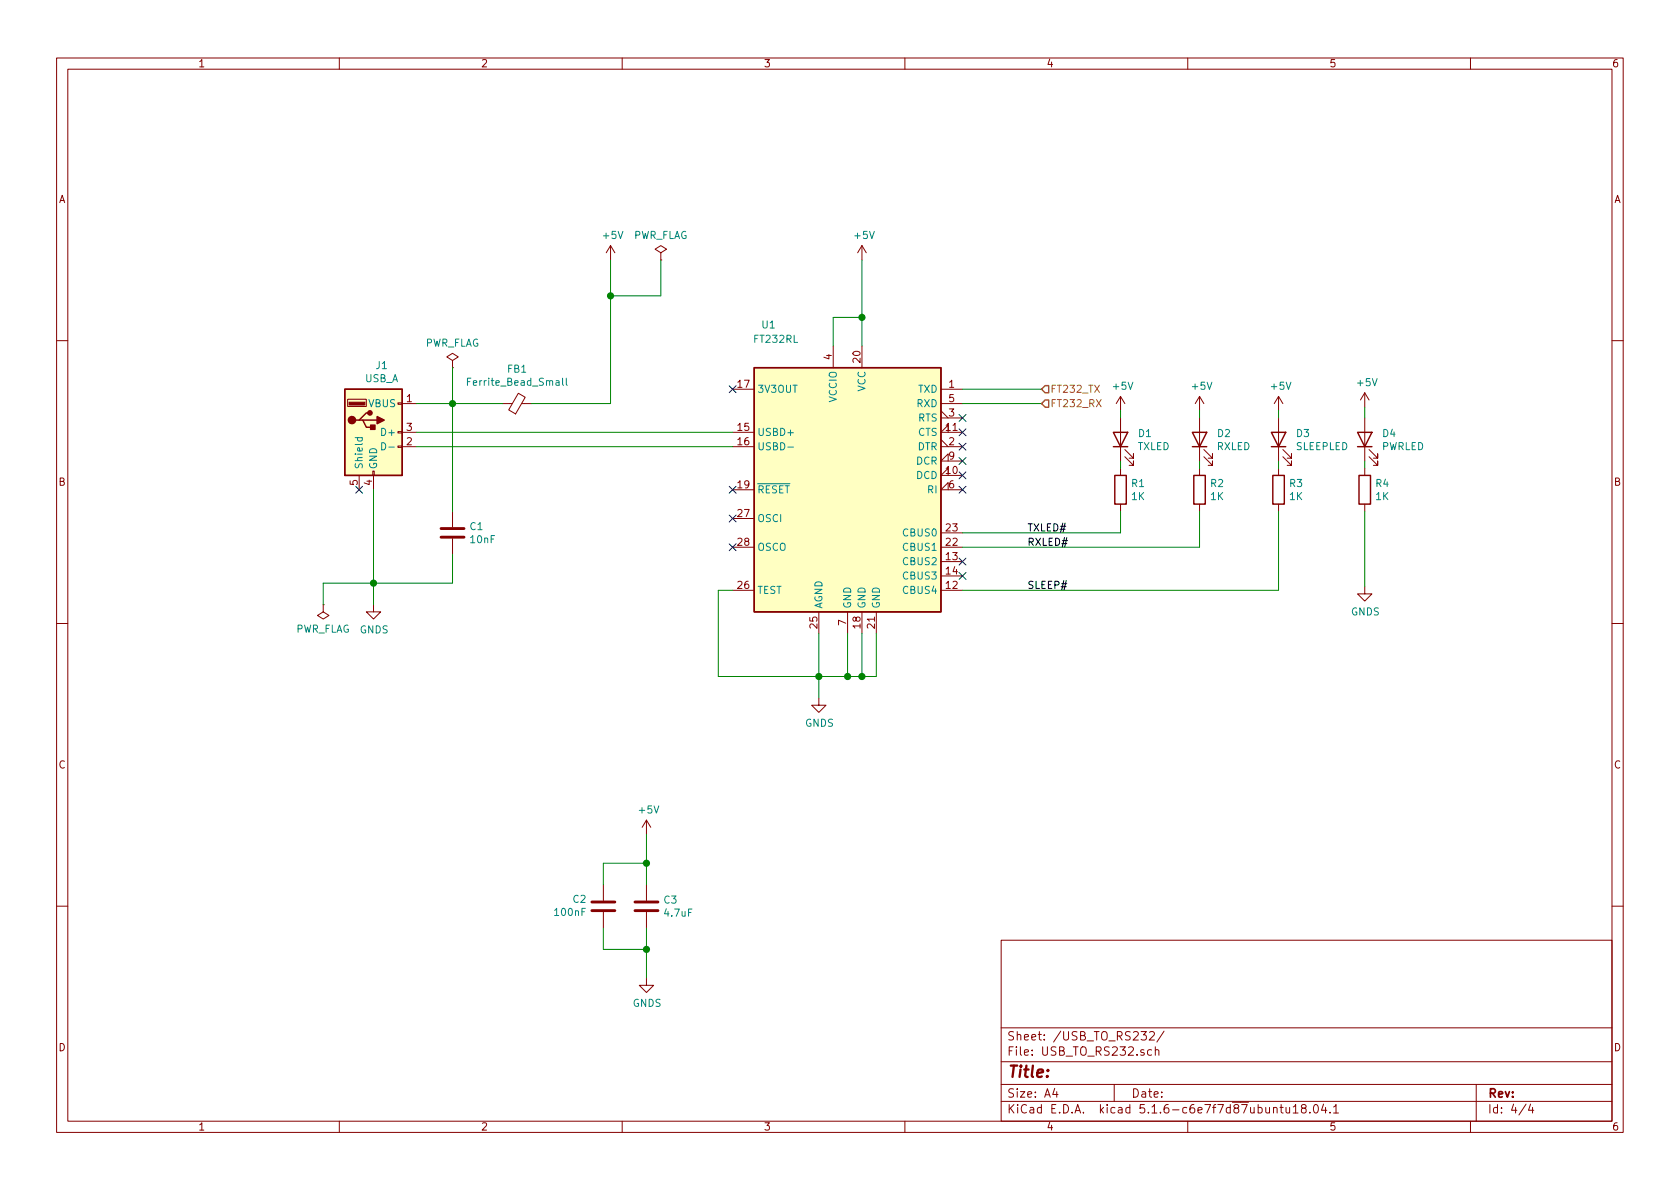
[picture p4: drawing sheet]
EESchema Schematic File Version 4
EELAYER 30 0
EELAYER END
$Descr A4 11693 8268
encoding utf-8
Sheet 4 4
Title ""
Date ""
Rev ""
Comp ""
Comment1 ""
Comment2 ""
Comment3 ""
Comment4 ""
$EndDescr
$Comp
L Interface_USB:FT232RL U?
U 1 1
P 5900 3400
AR Path="/5F6E2BBA" Ref="U?"  Part="1" 
AR Path="/5F6D964E/5F6E2BBA" Ref="U1"  Part="1" 
F 0 "U1" H 5350 4550 50  0000 C CNN
F 1 "FT232RL" H 5400 4450 50  0000 C CNN
F 2 "Package_SO:SSOP-28_5.3x10.2mm_P0.65mm" H 7000 2500 50  0001 C CNN
F 3 "https://www.ftdichip.com/Support/Documents/DataSheets/ICs/DS_FT232R.pdf" H 5900 3400 50  0001 C CNN
	1    5900 3400
	1    0    0    -1  
$EndComp
$Comp
L Device:Ferrite_Bead_Small FB?
U 1 1
P 3600 2800
AR Path="/5F6E2BC0" Ref="FB?"  Part="1" 
AR Path="/5F6D964E/5F6E2BC0" Ref="FB1"  Part="1" 
F 0 "FB1" V 3837 2800 50  0000 C CNN
F 1 "Ferrite_Bead_Small" V 3746 2800 50  0000 C CNN
F 2 "Inductor_SMD:L_0805_2012Metric_Pad1.15x1.40mm_HandSolder" V 3530 2800 50  0001 C CNN
F 3 "~" H 3600 2800 50  0001 C CNN
	1    3600 2800
	0    -1   -1   0   
$EndComp
$Comp
L Connector:USB_A J?
U 1 1
P 2600 3000
AR Path="/5F6E2BC6" Ref="J?"  Part="1" 
AR Path="/5F6D964E/5F6E2BC6" Ref="J1"  Part="1" 
F 0 "J1" H 2657 3467 50  0000 C CNN
F 1 "USB_A" H 2657 3376 50  0000 C CNN
F 2 "USB_Plug_ConnectorLess:USB_A_Plug_ConnectorLess" H 2750 2950 50  0001 C CNN
F 3 " ~" H 2750 2950 50  0001 C CNN
	1    2600 3000
	1    0    0    -1  
$EndComp
$Comp
L Device:C C?
U 1 1
P 3150 3700
AR Path="/5F6E2BCC" Ref="C?"  Part="1" 
AR Path="/5F6D964E/5F6E2BCC" Ref="C1"  Part="1" 
F 0 "C1" H 3265 3746 50  0000 L CNN
F 1 "10nF" H 3265 3655 50  0000 L CNN
F 2 "Capacitor_SMD:C_0805_2012Metric_Pad1.15x1.40mm_HandSolder" H 3188 3550 50  0001 C CNN
F 3 "~" H 3150 3700 50  0001 C CNN
	1    3150 3700
	1    0    0    -1  
$EndComp
$Comp
L power:GNDS #PWR?
U 1 1
P 2600 4200
AR Path="/5F6E2BD2" Ref="#PWR?"  Part="1" 
AR Path="/5F6D964E/5F6E2BD2" Ref="#PWR01"  Part="1" 
F 0 "#PWR01" H 2600 3950 50  0001 C CNN
F 1 "GNDS" H 2605 4027 50  0000 C CNN
F 2 "" H 2600 4200 50  0001 C CNN
F 3 "" H 2600 4200 50  0001 C CNN
	1    2600 4200
	1    0    0    -1  
$EndComp
Wire Wire Line
	2600 3400 2600 4050
Wire Wire Line
	2600 4050 3150 4050
Wire Wire Line
	3150 4050 3150 3850
Connection ~ 2600 4050
Wire Wire Line
	2600 4050 2600 4200
Wire Wire Line
	3150 3550 3150 2800
Wire Wire Line
	3150 2800 2900 2800
Wire Wire Line
	3150 2800 3500 2800
Connection ~ 3150 2800
Wire Wire Line
	3700 2800 4250 2800
Wire Wire Line
	4250 2800 4250 2050
$Comp
L power:+5V #PWR?
U 1 1
P 4250 1800
AR Path="/5F6E2BE3" Ref="#PWR?"  Part="1" 
AR Path="/5F6D964E/5F6E2BE3" Ref="#PWR02"  Part="1" 
F 0 "#PWR02" H 4250 1650 50  0001 C CNN
F 1 "+5V" H 4265 1973 50  0000 C CNN
F 2 "" H 4250 1800 50  0001 C CNN
F 3 "" H 4250 1800 50  0001 C CNN
	1    4250 1800
	1    0    0    -1  
$EndComp
Wire Wire Line
	6000 2400 6000 2200
$Comp
L power:+5V #PWR?
U 1 1
P 6000 1800
AR Path="/5F6E2BEA" Ref="#PWR?"  Part="1" 
AR Path="/5F6D964E/5F6E2BEA" Ref="#PWR06"  Part="1" 
F 0 "#PWR06" H 6000 1650 50  0001 C CNN
F 1 "+5V" H 6015 1973 50  0000 C CNN
F 2 "" H 6000 1800 50  0001 C CNN
F 3 "" H 6000 1800 50  0001 C CNN
	1    6000 1800
	1    0    0    -1  
$EndComp
Wire Wire Line
	2900 3000 5100 3000
Wire Wire Line
	2900 3100 5100 3100
Wire Wire Line
	5700 4400 5700 4700
Wire Wire Line
	5700 4700 5900 4700
Wire Wire Line
	6100 4700 6100 4400
Wire Wire Line
	6000 4400 6000 4700
Connection ~ 6000 4700
Wire Wire Line
	6000 4700 6100 4700
Wire Wire Line
	5900 4400 5900 4700
Connection ~ 5900 4700
Wire Wire Line
	5900 4700 6000 4700
Wire Wire Line
	5100 4100 5000 4100
Wire Wire Line
	5000 4100 5000 4700
Wire Wire Line
	5000 4700 5700 4700
Connection ~ 5700 4700
$Comp
L power:GNDS #PWR?
U 1 1
P 5700 4850
AR Path="/5F6E2BFF" Ref="#PWR?"  Part="1" 
AR Path="/5F6D964E/5F6E2BFF" Ref="#PWR05"  Part="1" 
F 0 "#PWR05" H 5700 4600 50  0001 C CNN
F 1 "GNDS" H 5705 4677 50  0000 C CNN
F 2 "" H 5700 4850 50  0001 C CNN
F 3 "" H 5700 4850 50  0001 C CNN
	1    5700 4850
	1    0    0    -1  
$EndComp
Wire Wire Line
	5700 4700 5700 4850
Wire Wire Line
	5800 2400 5800 2200
Wire Wire Line
	5800 2200 6000 2200
Connection ~ 6000 2200
Wire Wire Line
	6000 2200 6000 1800
NoConn ~ 2500 3400
NoConn ~ 5100 3400
NoConn ~ 5100 2700
Wire Wire Line
	6700 2700 7250 2700
Wire Wire Line
	6700 2800 7250 2800
NoConn ~ 5100 3600
NoConn ~ 5100 3800
$Comp
L Device:LED D?
U 1 1
P 7800 3050
AR Path="/5F6E2C13" Ref="D?"  Part="1" 
AR Path="/5F6D964E/5F6E2C13" Ref="D1"  Part="1" 
F 0 "D1" V 7839 2932 50  0000 R CNN
F 1 "TXLED" V 7748 2932 50  0000 R CNN
F 2 "LED_SMD:LED_0805_2012Metric_Pad1.15x1.40mm_HandSolder" H 7800 3050 50  0001 C CNN
F 3 "~" H 7800 3050 50  0001 C CNN
	1    7800 3050
	0    -1   -1   0   
$EndComp
$Comp
L Device:R R?
U 1 1
P 7800 3400
AR Path="/5F6E2C19" Ref="R?"  Part="1" 
AR Path="/5F6D964E/5F6E2C19" Ref="R1"  Part="1" 
F 0 "R1" H 7870 3446 50  0000 L CNN
F 1 "1K" H 7870 3355 50  0000 L CNN
F 2 "Resistor_SMD:R_0805_2012Metric_Pad1.15x1.40mm_HandSolder" V 7730 3400 50  0001 C CNN
F 3 "~" H 7800 3400 50  0001 C CNN
	1    7800 3400
	1    0    0    -1  
$EndComp
Wire Wire Line
	7800 3250 7800 3200
$Comp
L power:+5V #PWR?
U 1 1
P 7800 2850
AR Path="/5F6E2C20" Ref="#PWR?"  Part="1" 
AR Path="/5F6D964E/5F6E2C20" Ref="#PWR07"  Part="1" 
F 0 "#PWR07" H 7800 2700 50  0001 C CNN
F 1 "+5V" H 7815 3023 50  0000 C CNN
F 2 "" H 7800 2850 50  0001 C CNN
F 3 "" H 7800 2850 50  0001 C CNN
	1    7800 2850
	1    0    0    -1  
$EndComp
Wire Wire Line
	7800 2900 7800 2850
Wire Wire Line
	6700 3700 7800 3700
Wire Wire Line
	7800 3700 7800 3550
$Comp
L Device:LED D?
U 1 1
P 8350 3050
AR Path="/5F6E2C29" Ref="D?"  Part="1" 
AR Path="/5F6D964E/5F6E2C29" Ref="D2"  Part="1" 
F 0 "D2" V 8389 2932 50  0000 R CNN
F 1 "RXLED" V 8298 2932 50  0000 R CNN
F 2 "LED_SMD:LED_0805_2012Metric_Pad1.15x1.40mm_HandSolder" H 8350 3050 50  0001 C CNN
F 3 "~" H 8350 3050 50  0001 C CNN
	1    8350 3050
	0    -1   -1   0   
$EndComp
$Comp
L Device:R R?
U 1 1
P 8350 3400
AR Path="/5F6E2C2F" Ref="R?"  Part="1" 
AR Path="/5F6D964E/5F6E2C2F" Ref="R2"  Part="1" 
F 0 "R2" H 8420 3446 50  0000 L CNN
F 1 "1K" H 8420 3355 50  0000 L CNN
F 2 "Resistor_SMD:R_0805_2012Metric_Pad1.15x1.40mm_HandSolder" V 8280 3400 50  0001 C CNN
F 3 "~" H 8350 3400 50  0001 C CNN
	1    8350 3400
	1    0    0    -1  
$EndComp
Wire Wire Line
	8350 3250 8350 3200
$Comp
L power:+5V #PWR?
U 1 1
P 8350 2850
AR Path="/5F6E2C36" Ref="#PWR?"  Part="1" 
AR Path="/5F6D964E/5F6E2C36" Ref="#PWR08"  Part="1" 
F 0 "#PWR08" H 8350 2700 50  0001 C CNN
F 1 "+5V" H 8365 3023 50  0000 C CNN
F 2 "" H 8350 2850 50  0001 C CNN
F 3 "" H 8350 2850 50  0001 C CNN
	1    8350 2850
	1    0    0    -1  
$EndComp
Wire Wire Line
	8350 2900 8350 2850
Wire Wire Line
	8350 3800 6700 3800
Wire Wire Line
	8350 3550 8350 3800
$Comp
L Device:LED D?
U 1 1
P 8900 3050
AR Path="/5F6E2C3F" Ref="D?"  Part="1" 
AR Path="/5F6D964E/5F6E2C3F" Ref="D3"  Part="1" 
F 0 "D3" V 8939 2932 50  0000 R CNN
F 1 "SLEEPLED" V 8848 2932 50  0000 R CNN
F 2 "LED_SMD:LED_0805_2012Metric_Pad1.15x1.40mm_HandSolder" H 8900 3050 50  0001 C CNN
F 3 "~" H 8900 3050 50  0001 C CNN
	1    8900 3050
	0    -1   -1   0   
$EndComp
$Comp
L Device:R R?
U 1 1
P 8900 3400
AR Path="/5F6E2C45" Ref="R?"  Part="1" 
AR Path="/5F6D964E/5F6E2C45" Ref="R3"  Part="1" 
F 0 "R3" H 8970 3446 50  0000 L CNN
F 1 "1K" H 8970 3355 50  0000 L CNN
F 2 "Resistor_SMD:R_0805_2012Metric_Pad1.15x1.40mm_HandSolder" V 8830 3400 50  0001 C CNN
F 3 "~" H 8900 3400 50  0001 C CNN
	1    8900 3400
	1    0    0    -1  
$EndComp
Wire Wire Line
	8900 3250 8900 3200
$Comp
L power:+5V #PWR?
U 1 1
P 8900 2850
AR Path="/5F6E2C4C" Ref="#PWR?"  Part="1" 
AR Path="/5F6D964E/5F6E2C4C" Ref="#PWR09"  Part="1" 
F 0 "#PWR09" H 8900 2700 50  0001 C CNN
F 1 "+5V" H 8915 3023 50  0000 C CNN
F 2 "" H 8900 2850 50  0001 C CNN
F 3 "" H 8900 2850 50  0001 C CNN
	1    8900 2850
	1    0    0    -1  
$EndComp
Wire Wire Line
	8900 2900 8900 2850
Wire Wire Line
	8900 4100 6700 4100
Wire Wire Line
	8900 3550 8900 4100
Text Label 7150 4100 0    50   ~ 0
SLEEP#
Text Label 7150 3800 0    50   ~ 0
RXLED#
Text Label 7150 3700 0    50   ~ 0
TXLED#
$Comp
L power:+5V #PWR?
U 1 1
P 4500 5800
AR Path="/5F705AE0" Ref="#PWR?"  Part="1" 
AR Path="/5F6D964E/5F705AE0" Ref="#PWR03"  Part="1" 
F 0 "#PWR03" H 4500 5650 50  0001 C CNN
F 1 "+5V" H 4515 5973 50  0000 C CNN
F 2 "" H 4500 5800 50  0001 C CNN
F 3 "" H 4500 5800 50  0001 C CNN
	1    4500 5800
	1    0    0    -1  
$EndComp
Wire Wire Line
	4500 6150 4500 6000
$Comp
L power:GNDS #PWR?
U 1 1
P 4500 6800
AR Path="/5F705AE7" Ref="#PWR?"  Part="1" 
AR Path="/5F6D964E/5F705AE7" Ref="#PWR04"  Part="1" 
F 0 "#PWR04" H 4500 6550 50  0001 C CNN
F 1 "GNDS" H 4505 6627 50  0000 C CNN
F 2 "" H 4500 6800 50  0001 C CNN
F 3 "" H 4500 6800 50  0001 C CNN
	1    4500 6800
	1    0    0    -1  
$EndComp
Wire Wire Line
	4500 6450 4500 6600
$Comp
L Device:C C?
U 1 1
P 4500 6300
AR Path="/5F705AEE" Ref="C?"  Part="1" 
AR Path="/5F6D964E/5F705AEE" Ref="C3"  Part="1" 
F 0 "C3" H 4615 6346 50  0000 L CNN
F 1 "4.7uF" H 4615 6255 50  0000 L CNN
F 2 "Capacitor_SMD:C_0805_2012Metric_Pad1.15x1.40mm_HandSolder" H 4538 6150 50  0001 C CNN
F 3 "~" H 4500 6300 50  0001 C CNN
	1    4500 6300
	1    0    0    -1  
$EndComp
$Comp
L Device:C C?
U 1 1
P 4200 6300
AR Path="/5F705AF4" Ref="C?"  Part="1" 
AR Path="/5F6D964E/5F705AF4" Ref="C2"  Part="1" 
F 0 "C2" H 4086 6254 50  0000 R CNN
F 1 "100nF" H 4086 6345 50  0000 R CNN
F 2 "Capacitor_SMD:C_0805_2012Metric_Pad1.15x1.40mm_HandSolder" H 4238 6150 50  0001 C CNN
F 3 "~" H 4200 6300 50  0001 C CNN
	1    4200 6300
	1    0    0    1   
$EndComp
Wire Wire Line
	4200 6150 4200 6000
Wire Wire Line
	4200 6000 4500 6000
Connection ~ 4500 6000
Wire Wire Line
	4500 6000 4500 5800
Wire Wire Line
	4200 6450 4200 6600
Wire Wire Line
	4200 6600 4500 6600
Connection ~ 4500 6600
Wire Wire Line
	4500 6600 4500 6800
NoConn ~ 6700 2900
NoConn ~ 6700 3000
NoConn ~ 6700 3100
NoConn ~ 6700 3200
NoConn ~ 6700 3300
NoConn ~ 6700 3400
NoConn ~ 6700 3900
NoConn ~ 6700 4000
$Comp
L power:PWR_FLAG #FLG0101
U 1 1
P 2250 4200
F 0 "#FLG0101" H 2250 4275 50  0001 C CNN
F 1 "PWR_FLAG" H 2250 4373 50  0000 C CNN
F 2 "" H 2250 4200 50  0001 C CNN
F 3 "~" H 2250 4200 50  0001 C CNN
	1    2250 4200
	-1   0    0    1   
$EndComp
Wire Wire Line
	2250 4200 2250 4050
Wire Wire Line
	2250 4050 2600 4050
Text HLabel 7250 2800 2    50   Input ~ 0
FT232_RX
Text HLabel 7250 2700 2    50   Input ~ 0
FT232_TX
$Comp
L power:PWR_FLAG #FLG0102
U 1 1
P 4600 1800
F 0 "#FLG0102" H 4600 1875 50  0001 C CNN
F 1 "PWR_FLAG" H 4600 1973 50  0000 C CNN
F 2 "" H 4600 1800 50  0001 C CNN
F 3 "~" H 4600 1800 50  0001 C CNN
	1    4600 1800
	1    0    0    -1  
$EndComp
Wire Wire Line
	4600 1800 4600 2050
Wire Wire Line
	4600 2050 4250 2050
Connection ~ 4250 2050
Wire Wire Line
	4250 2050 4250 1800
$Comp
L power:PWR_FLAG #FLG0103
U 1 1
P 3150 2550
F 0 "#FLG0103" H 3150 2625 50  0001 C CNN
F 1 "PWR_FLAG" H 3150 2723 50  0000 C CNN
F 2 "" H 3150 2550 50  0001 C CNN
F 3 "~" H 3150 2550 50  0001 C CNN
	1    3150 2550
	1    0    0    -1  
$EndComp
Wire Wire Line
	3150 2550 3150 2800
$Comp
L Device:LED D?
U 1 1
P 9500 3050
AR Path="/5F70C042" Ref="D?"  Part="1" 
AR Path="/5F6D964E/5F70C042" Ref="D4"  Part="1" 
F 0 "D4" V 9539 2932 50  0000 R CNN
F 1 "PWRLED" V 9448 2932 50  0000 R CNN
F 2 "LED_SMD:LED_0805_2012Metric_Pad1.15x1.40mm_HandSolder" H 9500 3050 50  0001 C CNN
F 3 "~" H 9500 3050 50  0001 C CNN
	1    9500 3050
	0    -1   -1   0   
$EndComp
$Comp
L Device:R R?
U 1 1
P 9500 3400
AR Path="/5F70C048" Ref="R?"  Part="1" 
AR Path="/5F6D964E/5F70C048" Ref="R4"  Part="1" 
F 0 "R4" H 9570 3446 50  0000 L CNN
F 1 "1K" H 9570 3355 50  0000 L CNN
F 2 "Resistor_SMD:R_0805_2012Metric_Pad1.15x1.40mm_HandSolder" V 9430 3400 50  0001 C CNN
F 3 "~" H 9500 3400 50  0001 C CNN
	1    9500 3400
	1    0    0    -1  
$EndComp
Wire Wire Line
	9500 3250 9500 3200
$Comp
L power:+5V #PWR?
U 1 1
P 9500 2825
AR Path="/5F70C04F" Ref="#PWR?"  Part="1" 
AR Path="/5F6D964E/5F70C04F" Ref="#PWR0101"  Part="1" 
F 0 "#PWR0101" H 9500 2675 50  0001 C CNN
F 1 "+5V" H 9515 2998 50  0000 C CNN
F 2 "" H 9500 2825 50  0001 C CNN
F 3 "" H 9500 2825 50  0001 C CNN
	1    9500 2825
	1    0    0    -1  
$EndComp
Wire Wire Line
	9500 2900 9500 2825
Wire Wire Line
	9500 3550 9500 4075
$Comp
L power:GNDS #PWR0102
U 1 1
P 9500 4075
F 0 "#PWR0102" H 9500 3825 50  0001 C CNN
F 1 "GNDS" H 9505 3902 50  0000 C CNN
F 2 "" H 9500 4075 50  0001 C CNN
F 3 "" H 9500 4075 50  0001 C CNN
	1    9500 4075
	1    0    0    -1  
$EndComp
$EndSCHEMATC
